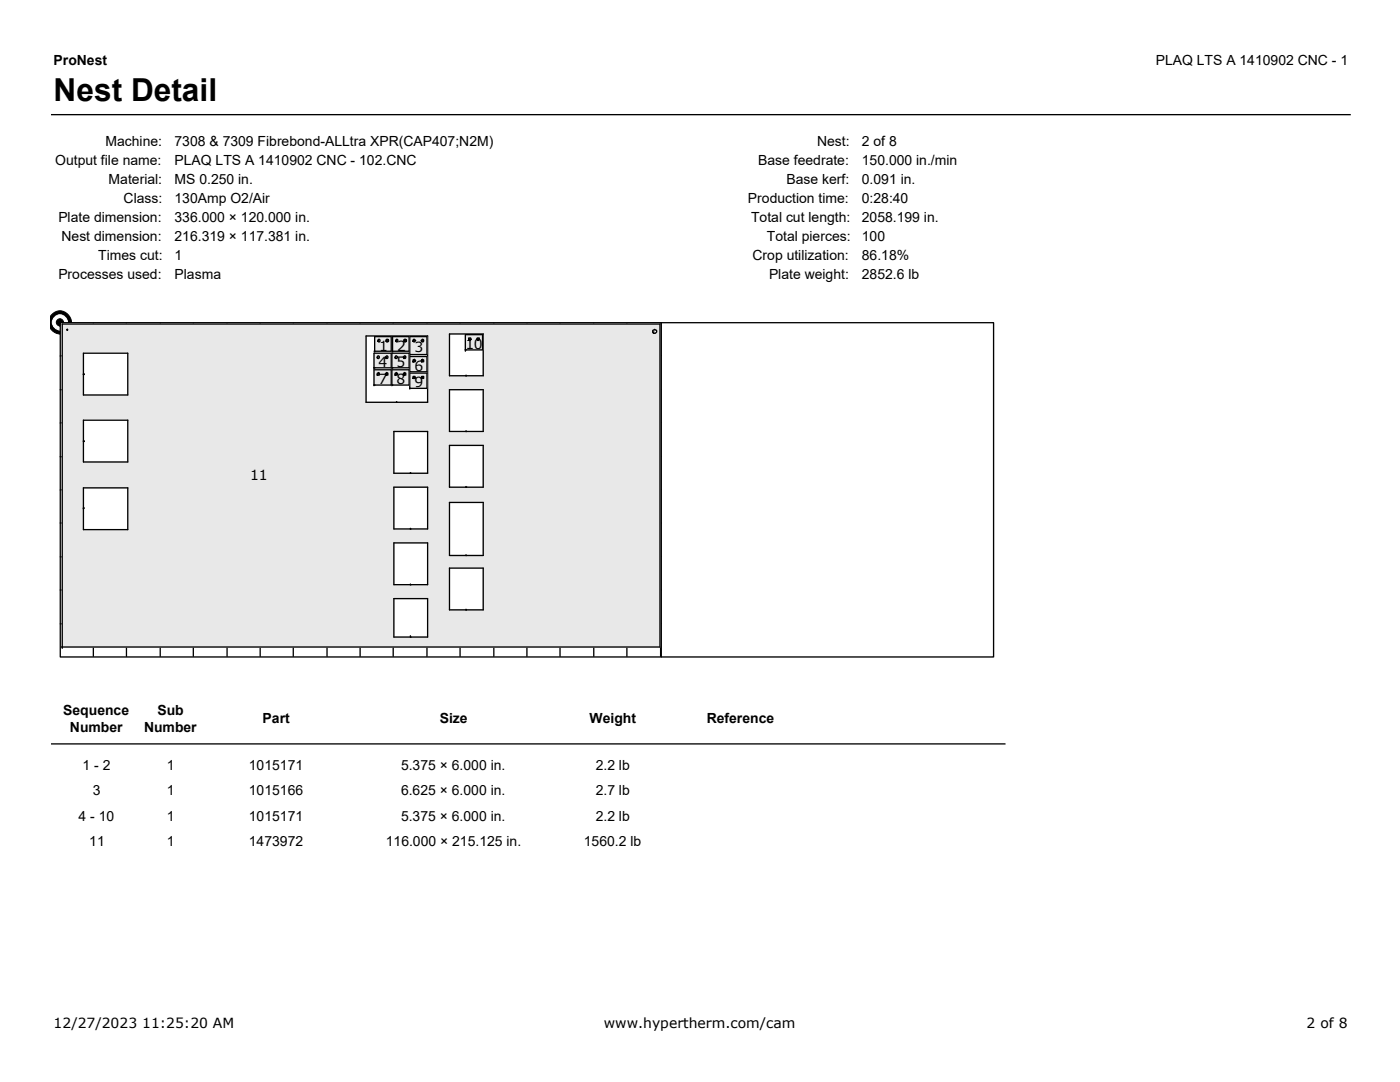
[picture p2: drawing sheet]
<svg xmlns="http://www.w3.org/2000/svg" width="279mm" height="216mm" viewBox="0 0 279 216" stroke-linecap="round" stroke-linejoin="round" font-family="sans-serif">
<path d="M10.2 22.9h259.4" fill="none" stroke="#000" stroke-width=".26"/>
<g fill="#000" stroke="#000" stroke-width=".2">
<path d="M10.4 62.7a2.28 2.28 0 0 1 3.2 0 2.28 2.28 0 0 1 0 3.2 2.28 2.28 0 0 1-3.2 0l-.3-.5v-2.2z" fill-rule="evenodd"/>
<circle cx="12" cy="64.3" r=".72"/>
</g>
<circle cx="12" cy="64.3" r="1.5" fill="#fff" stroke="#fff" stroke-width=".2"/>
<path d="M12 64.4h186.3v66.7h-186.3z" fill-rule="evenodd" fill="#fff" stroke="#000" stroke-width=".26"/>
<g fill="none" stroke="#000" stroke-width=".26">
<path d="M12 71h.3M12 77.8h.3M13.3 65.7l.2 .1zM13.5 65.7l-.2 .1h.2M13.5 65.8h.1M16.6 74.7v-.1l.2 .1M16.6 74.7h.1M16.6 70.5h8.9v8.3h-8.9zM18.6 64.5v.2M25.2 64.5v.2M32 64.5v.2M38.6 64.5v.2"/>
<path d="M45.3 64.5v.2M51.9 64.5v.2M58.5 64.5v.2M65.3 64.5v.2M71.9 64.5v.2M73.1 67h12.2v13.3h-12.2zM74.6 73.4h.1M74.6 76.8h.1M74.6 73.4h3.5v-2.9h-3.5v3.2M74.6 70.1h3.5v-2.9h-3.3v3.1M74.6 76.8h3.5v-3h-3.5v3.2M75.3 71.4l.1 .1"/>
<path d="M75.3 74.4l.3-.1 .1 .1v.4h-.4zM75.3 74.8h.1M75.4 68.1h.2M75.4 71.3l-.1 .1M75.4 74.6h-.1v.2M75.6 68l-.2 .1M77 71.4v.1M77 74.8h.1M77.2 67.7h.1a.28 .28 0 0 1 .2 .3 .28 .28 0 0 1-.3 .2l-.2-.1zM77.2 68.1h.1M77.2 71.3l-.2 .1M77.2 74.6h-.2v.2"/>
<path d="M77.2 74.3l.2 .1v.4h-.4l-.1-.2zM77.3 68l-.3 .1h.2M78.2 73.4h.1M78.2 76.8h.1M78.2 73.4h3.4v-2.9h-3.4v3.2M78.2 70.1h3.4v-2.9h-3.3v3.1M78.2 76.8h3.4v-3h-3.4v3.2M78.5 64.5v.2M78.9 71.4l.1 .1M78.9 74.4a.28 .28 0 0 1 .4 0 .28 .28 0 0 1 0 .4h-.4zM78.9 74.8h.1M79 68.1h.1"/>
<path d="M79 71.3l-.1 .1M79 74.6h-.1v.2M79.1 68l-.1 .1M80.6 67.8l.3-.1a.28 .28 0 0 1 .2 .3 .28 .28 0 0 1-.4 .2zM80.6 71.4v.1M80.6 74.4l.1-.1 .3 .1v.4h-.4l-.1-.2zM80.6 74.8h.1M80.7 68.1h.1M80.7 71.3l-.1 .1M80.7 74.6h-.1v.2M80.9 68l-.2 .1M81.8 70.7h.1"/>
<path d="M81.8 74.2h.1M81.8 77.5h.1M81.8 70.7h3.4v-3.5h-3.4v3.8M81.8 74.2h3.4v-3.1h-3.4v3.2M81.8 77.5h3.4v-3.1h-3.4v3.2M82.4 68.1h.2M82.4 71.8a.28 .28 0 0 1 .4 0 .28 .28 0 0 1 0 .4h-.4zM82.4 72.2h.2M82.4 75.1h.4l.2 .3-.6 .1zM82.4 75.5h.2M82.7 68h-.3v.1M82.7 72.1l-.1-.2-.2 .3"/>
<path d="M82.7 75.4l-.1-.2-.2 .3M84.2 68.1h.1M84.2 72.2h.1M84.2 75.1h.3v.4l-.5-.1zM84.2 75.5h.1M84.3 68l-.1 .1M84.3 72.1l-.1-.2v.3M84.3 71.7l.2 .1v.4h-.3l-.2-.3zM84.3 75.4v-.2l-.1 .3M85.2 64.5v.2M89.7 77.8h6.7v8.3h-6.7zM89.7 66.6h6.7v8.4h-6.7z"/>
<path d="M91.8 64.5v.2M92.9 69.8h.1M92.9 69.8h3.4v-3h-3.4v3.3M93 74.8v.2M93.5 67.8h.2M93.8 67.7h-.3v.1M95.3 67.8h.1M95.4 67.7l-.1 .1M98.6 64.5v.2M105.2 64.5v.2M111.8 64.5v.2M118.5 64.5v.2"/>
<path d="M125.1 64.5v.2M130.4 65.8a.39 .39 0 0 1 .6 .1 .39 .39 0 0 1-.2 .6h-.3l-.2-.3zM130.4 66.4v.1M130.5 66.2l-.1 .2M131.7 71h.1M131.7 77.8h.1M131.8 64.5v66.5M132 64.4v66.7M12 84.4h.3M12 91.1h.3M12 97.7h.3M16.6 88.1v-.2l.2 .2"/>
<path d="M16.6 88.1h.1M16.6 83.8h8.9v8.4h-8.9zM16.6 97.3h8.9v8.4h-8.9zM78.6 86.1h6.7v8.3h-6.7zM78.6 97.2h6.7v8.3h-6.7zM79.1 80.1v.2M81.9 94.3v.1M89.7 88.9h6.7v8.3h-6.7zM93 86v.1M93 97.1v.1M131.7 84.4h.1M131.7 91.1h.1"/>
<path d="M131.7 97.7h.1M12 104.4h.3M12 111.1h.3M12 117.7h.3M16.6 101.4v-.1l.2 .1M78.6 119.4h6.7v7.7h-6.7zM78.6 108.3h6.7v8.4h-6.7zM81.9 116.5v.2M81.9 105.4v.1M89.7 100.3h6.7v10.5h-6.7zM89.7 113.4h6.7v8.3h-6.7zM93 110.7v.1"/>
<path d="M131.7 104.4h.1M131.7 111.1h.1M131.7 117.7h.1M12 124.5h.3M12.3 129.1h119.4v-64.4h-119.3v64.7M18.6 129.2v1.8M25.2 129.2v1.8M32 129.2v1.8M38.6 129.2v1.8M45.3 129.2v1.8M51.9 129.2v1.8M58.5 129.2v1.8"/>
<path d="M65.3 129.2v1.8M71.9 129.2v1.8M78.5 129.2v1.8M81.9 126.9v.2M85.2 129.2v1.8M91.8 129.2v1.8M93 121.6v.1M98.6 129.2v1.8M105.2 129.2v1.8M111.8 129.2v1.8M118.5 129.2v1.8M125.1 129.2v1.8"/>
<path d="M131.7 124.5h.1M10.2 148.4h190.5"/>
<circle cx="75.5" cy="71.3" r=".25"/>
<circle cx="75.6" cy="67.9" r=".25"/>
<circle cx="77.2" cy="71.3" r=".25"/>
<circle cx="79.1" cy="71.3" r=".25"/>
<circle cx="79.2" cy="67.9" r=".25"/>
<circle cx="80.8" cy="71.3" r=".25"/>
<circle cx="82.6" cy="67.9" r=".25"/>
<circle cx="84.4" cy="67.9" r=".25"/>
<circle cx="93.7" cy="67.7" r=".25"/>
<circle cx="95.4" cy="67.7" r=".25"/>
</g>
<g fill="#e8e8e8" stroke="#e8e8e8" stroke-width=".26">
<path d="M130.4 65.8a.38 .38 0 0 0 0 .6 .38 .38 0 0 0 .5 0 .38 .38 0 0 0 0-.6l-.2-.1zM89.7 66.6v8.4h6.7v-8.4zM89.7 77.8v8.3h6.7v-8.3zM89.7 88.9v8.3h6.7v-8.3zM89.7 100.3v10.5h6.7v-10.5zM89.7 113.4v8.3h6.7v-8.3zM78.6 119.4v7.7h6.7v-7.7zM78.6 108.3v8.4h6.7v-8.4zM78.6 97.2v8.3h6.7v-8.3zM78.6 86.1v8.3h6.7v-8.3zM73.1 67v13.3h12.2v-13.3zM13.3 65.7l.2 .1zM16.6 70.5v8.3h8.9v-8.3zM16.6 83.8v8.4h8.9v-8.4zM16.6 97.3v8.4h8.9v-8.4zM12.4 64.7h119.3v64.4h-119.3z" fill-rule="evenodd"/>
<path d="M84.1 67.9a.25 .25 0 0 0 .5 0 .25 .25 0 0 0-.5 0zM82.4 67.9a.25 .25 0 0 0 .5 0 .25 .25 0 0 0-.5 0zM81.8 67.2h3.4v3.5h-3.4z" fill-rule="evenodd"/>
<path d="M80.6 67.8v.2a.28 .28 0 0 0 .3 .2 .28 .28 0 0 0 .2-.4l-.1-.1zM78.9 67.9a.3 .3 0 0 0 .6 0 .3 .3 0 0 0-.6 0zM78.3 67.2h3.3v2.9h-3.3z" fill-rule="evenodd"/>
<path d="M77.2 67.7l-.2 .3a.28 .28 0 0 0 .4 .2 .28 .28 0 0 0 .1-.4zM75.4 67.9a.25 .25 0 0 0 .5 0 .25 .25 0 0 0-.5 0zM74.8 67.2h3.3v2.9h-3.3z" fill-rule="evenodd"/>
<path d="M84.3 71.7l-.3 .2 .2 .3h.3v-.4zM82.4 71.8v.4h.4a.28 .28 0 0 0 0-.4 .28 .28 0 0 0-.4 0zM81.8 71.1h3.4v3.1h-3.4z" fill-rule="evenodd"/>
<path d="M80.5 71.3a.25 .25 0 0 0 .5 0 .25 .25 0 0 0-.5 0zM78.8 71.3a.25 .25 0 0 0 .5 0 .25 .25 0 0 0-.5 0zM78.2 70.5h3.4v2.9h-3.4z" fill-rule="evenodd"/>
<path d="M77 71.3a.25 .25 0 0 0 .5 0 .25 .25 0 0 0-.5 0zM75.2 71.3a.3 .3 0 0 0 .6 0 .3 .3 0 0 0-.6 0zM74.6 70.5h3.5v2.9h-3.5z" fill-rule="evenodd"/>
<path d="M84.2 75.1l-.2 .3 .5 .1v-.4zM82.4 75.1v.4l.6-.1-.2-.3zM81.8 74.4h3.4v3.1h-3.4z" fill-rule="evenodd"/>
<path d="M80.7 74.3l-.2 .3 .1 .2h.4v-.4zM78.9 74.4v.4h.4a.28 .28 0 0 0 0-.4 .28 .28 0 0 0-.4 0zM78.2 73.8h3.4v3h-3.4z" fill-rule="evenodd"/>
<path d="M77.2 74.3l-.3 .3 .1 .2h.4v-.4zM75.3 74.4v.4h.4v-.4l-.1-.1zM74.6 73.8h3.5v3h-3.5z" fill-rule="evenodd"/>
<path d="M95.2 67.7a.25 .25 0 0 0 .5 0 .25 .25 0 0 0-.5 0zM93.5 67.7a.25 .25 0 0 0 .5 0 .25 .25 0 0 0-.5 0zM92.9 66.8h3.4v3h-3.4z" fill-rule="evenodd"/>
</g>
<text font-size="6.3" x="10.7" y="20.1">Nest Detail</text>
<g font-size="2.8">
<text x="10.7" y="13.1">ProNest</text>
<text x="230.7" y="13.1">PLAQ LTS A 1410902 CNC - 1</text>
<text x="21.1" y="29">Machine:</text>
<text x="34.8" y="29">7308 &amp; 7309 Fibrebond-ALLtra XPR(CAP407;N2M)</text>
<text x="163.1" y="29">Nest:</text>
<text x="172" y="29">2 of 8</text>
<text x="11" y="32.8">Output file name:</text>
<text x="34.8" y="32.9">PLAQ LTS A 1410902 CNC - 102.CNC</text>
<text x="151.3" y="32.9">Base feedrate:</text>
<text x="172" y="32.9">150.000 in./min</text>
<text x="21.7" y="36.7">Material:</text>
<text x="24.7" y="40.5">Class:</text>
<text x="34.8" y="36.7">MS 0.250 in.</text>
<text x="34.8" y="40.5">130Amp O2/Air</text>
<text x="149.3" y="40.5">Production time:</text>
<text x="157" y="36.7">Base kerf:</text>
<text x="172" y="36.7">0.091 in.</text>
<text x="172" y="40.5">0:28:40</text>
<text x="11.6" y="44.3">Plate dimension:</text>
<text x="34.8" y="44.3">336.000 × 120.000 in.</text>
<text x="149.9" y="44.3">Total cut length:</text>
<text x="172" y="44.3">2058.199 in.</text>
<text x="12.3" y="48.1">Nest dimension:</text>
<text x="19.6" y="51.8">Times cut:</text>
<text x="34.8" y="48.1">216.319 × 117.381 in.</text>
<text x="34.8" y="51.9">1</text>
<text x="150.2" y="51.9">Crop utilization:</text>
<text x="153" y="48.1">Total pierces:</text>
<text x="172" y="48.1">100</text>
<text x="172" y="51.9">86.18%</text>
<text x="11.6" y="55.7">Processes used:</text>
<text x="34.8" y="55.7">Plasma</text>
<text x="153.5" y="55.7">Plate weight:</text>
<text x="172" y="55.7">2852.6 lb</text>
<text x="75.7" y="70">1</text>
<text x="79.3" y="70">2</text>
<text x="82.7" y="70.3">3</text>
<text x="92.9" y="69.7">10</text>
<text x="75.6" y="73.3">4</text>
<text x="75.6" y="76.6">7</text>
<text x="79.1" y="73.3">5</text>
<text x="79.1" y="76.6">8</text>
<text x="82.7" y="74">6</text>
<text x="82.7" y="77.3">9</text>
<text x="49.9" y="95.8">11</text>
<text x="12.6" y="142.6">Sequence</text>
<text x="31.4" y="142.6">Sub</text>
<text x="14" y="146">Number</text>
<text x="28.7" y="146">Number</text>
<text x="52.4" y="144.3">Part</text>
<text x="87.8" y="144.3">Size</text>
<text x="117.7" y="144.3">Weight</text>
<text x="141" y="144.3">Reference</text>
<text x="16.5" y="153.6">1 - 2</text>
<text x="33.3" y="153.6">1</text>
<text x="49.7" y="153.6">1015171</text>
<text x="80" y="153.6">5.375 × 6.000 in.</text>
<text x="118.9" y="153.6">2.2 lb</text>
<text x="18.5" y="158.7">3</text>
<text x="33.3" y="158.7">1</text>
<text x="49.7" y="158.7">1015166</text>
<text x="80" y="158.7">6.625 × 6.000 in.</text>
<text x="118.9" y="158.7">2.7 lb</text>
<text x="15.7" y="163.8">4 - 10</text>
<text x="33.3" y="163.8">1</text>
<text x="49.7" y="163.8">1015171</text>
<text x="80" y="163.8">5.375 × 6.000 in.</text>
<text x="118.9" y="163.8">2.2 lb</text>
<text x="17.8" y="168.8">11</text>
<text x="33.3" y="168.8">1</text>
<text x="49.7" y="168.8">1473972</text>
<text x="77" y="168.8">116.000 × 215.125 in.</text>
<text x="116.5" y="168.8">1560.2 lb</text>
<text x="10.7" y="205.2">12/27/2023 11:25:20 AM</text>
<text x="120.5" y="205.2">www.hypertherm.com/cam</text>
<text x="260.8" y="205.2">2 of 8</text>
</g>
</svg>
